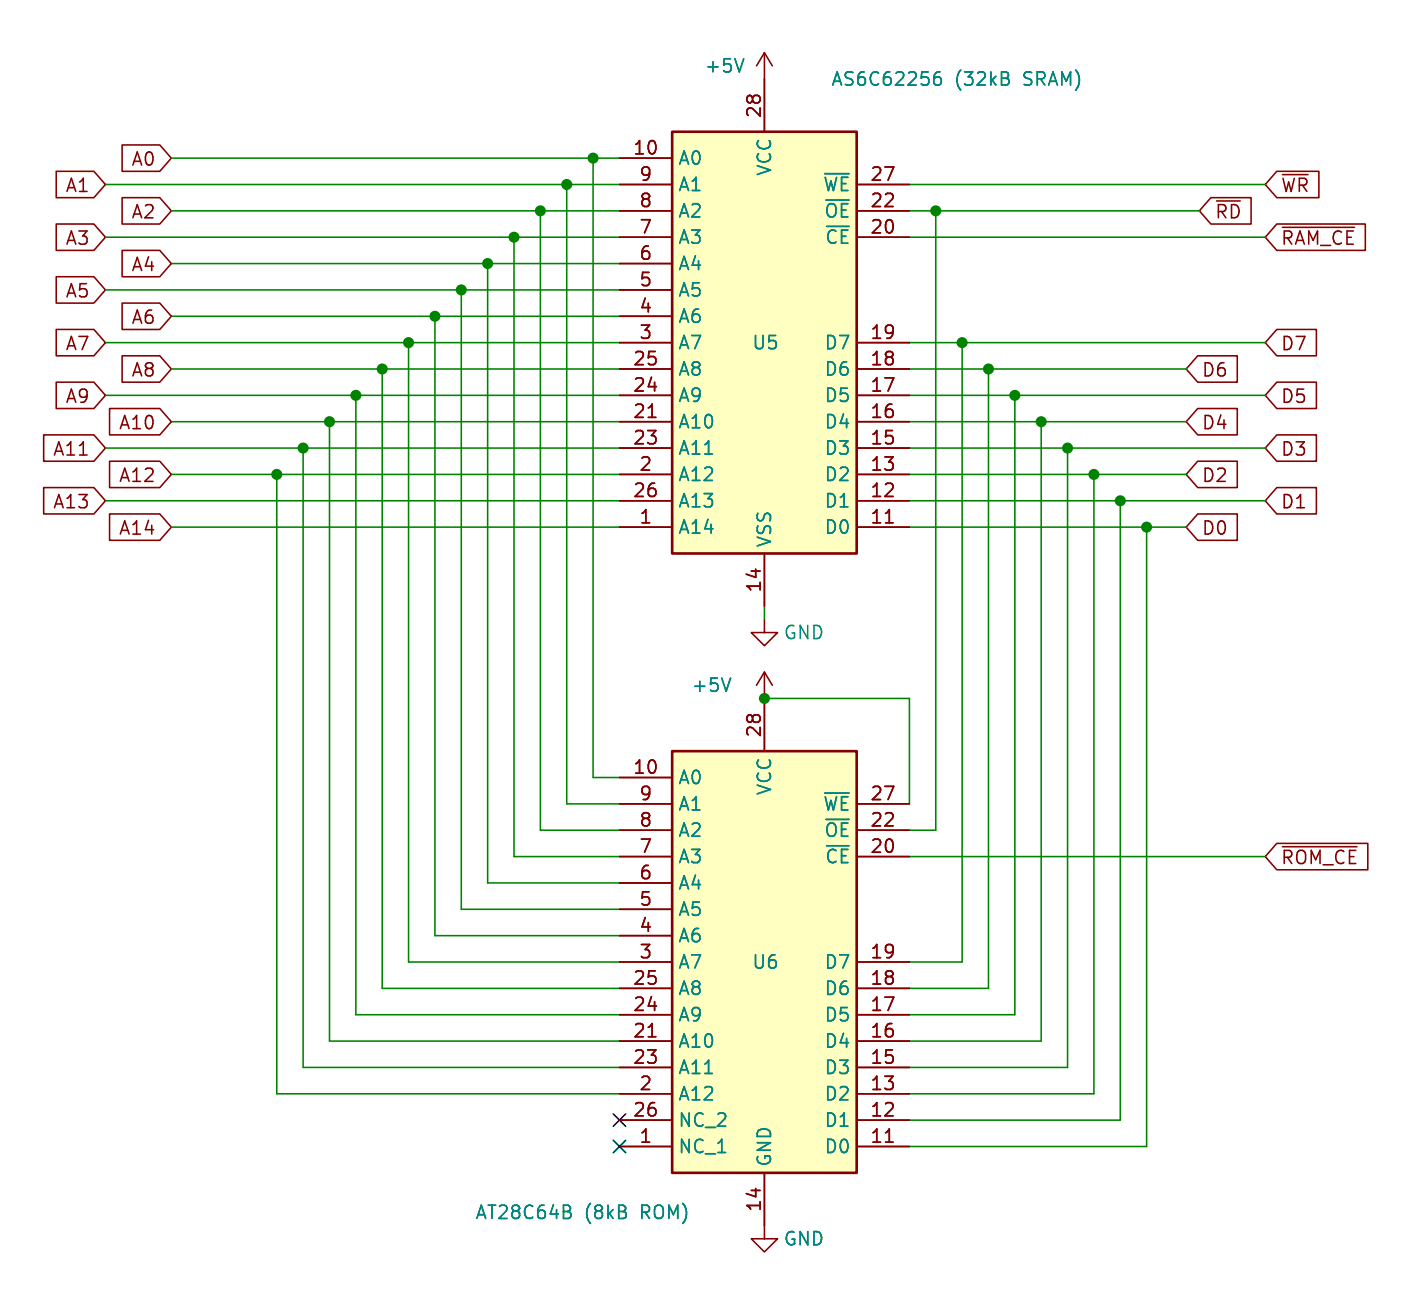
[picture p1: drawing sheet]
<svg xmlns="http://www.w3.org/2000/svg" width="135mm" height="125mm" viewBox="0 0 135 125" stroke-linecap="round" stroke-linejoin="round" font-family="sans-serif">
<path d="M0 0h135v125h-135z" fill="#fff" stroke="#fff" stroke-width=".1"/>
<g fill="none" stroke="#840000" stroke-width=".15">
<path d="M5.4 16.5h3.6l1.2 1.3-1.2 1.3h-3.6zM11.8 14h3.6l1.1 1.2-1.1 1.3h-3.6zM11.8 19h3.6l1.1 1.3-1.1 1.3h-3.6zM59.7 15.2h5.1M59.7 17.8h5.1M73.7 5.1v7.6M73.7 5.1l-.8 1.3M73.7 5.1l.7 1.3M82.5 17.8h5.1M116.7 19h3.9v2.6h-3.9l-1.1-1.3zM117.2 19.4h2.3M123 16.5h4.1v2.6h-4.1l-1.1-1.3z"/>
<path d="M123.6 16.8h2.4M5.4 21.6h3.6l1.2 1.3-1.2 1.2h-3.6zM5.4 31.7h3.6l1.2 1.3-1.2 1.3h-3.6zM5.4 26.7h3.6l1.2 1.2-1.2 1.3h-3.6zM5.4 36.8h3.6l1.2 1.3-1.2 1.3h-3.6zM10.6 39.4h4.8l1.1 1.2-1.1 1.3h-4.8zM11.8 34.3h3.6l1.1 1.3-1.1 1.2h-3.6zM11.8 29.2h3.6l1.1 1.3-1.1 1.3h-3.6zM11.8 24.1h3.6l1.1 1.3-1.1 1.3h-3.6zM59.7 38.1h5.1M59.7 35.6h5.1M59.7 33h5.1"/>
<path d="M59.7 22.9h5.1M59.7 20.3h5.1M59.7 30.5h5.1M59.7 27.9h5.1M59.7 25.4h5.1M82.5 38.1h5.1M82.5 35.6h5.1M82.5 33h5.1M82.5 22.9h5.1M82.5 20.3h5.1M115.4 34.3h3.8v2.5h-3.8l-1.1-1.2zM115.4 39.4h3.8v2.5h-3.8l-1.1-1.3z"/>
<path d="M123 36.8h3.8v2.6h-3.8l-1.1-1.3zM123 31.7h3.8v2.6h-3.8l-1.1-1.3zM123 21.6h8.6v2.5h-8.6l-1.1-1.2zM123.6 21.9h6.9M4.2 47h4.8l1.2 1.3-1.2 1.2h-4.8zM4.2 41.9h4.8l1.2 1.3-1.2 1.3h-4.8zM10.6 44.4h4.8l1.1 1.3-1.1 1.3h-4.8zM10.6 49.5h4.8l1.1 1.3-1.1 1.3h-4.8zM59.7 50.8h5.1M59.7 48.3h5.1M59.7 45.7h5.1M59.7 43.2h5.1"/>
<path d="M59.7 40.6h5.1M62.5 40.2h.7M73.7 59.7v1.3h1.2l-1.2 1.2-1.3-1.2h1.3M73.7 53.3v5.1M82.5 50.8h5.1M82.5 48.3h5.1M82.5 45.7h5.1M82.5 43.2h5.1M82.5 40.6h5.1M85.3 50.4h.8M115.4 49.5h3.8v2.6h-3.8l-1.1-1.3zM115.4 44.4h3.8v2.6h-3.8l-1.1-1.3z"/>
<path d="M123 41.9h3.8v2.6h-3.8l-1.1-1.3zM123 47h3.8v2.5h-3.8l-1.1-1.2zM59.7 74.9h5.1M59.7 77.5h5.1M73.7 64.8v7.6M73.7 64.8l-.8 1.2M73.7 64.8l.7 1.2M82.5 77.5h5.1M59.7 97.8h5.1M59.7 95.3h5.1M59.7 92.7h5.1M59.7 82.6h5.1"/>
<path d="M59.7 80h5.1M59.7 90.2h5.1M59.7 87.6h5.1M59.7 85.1h5.1M62.5 99.9h.7M82.5 97.8h5.1M82.5 95.3h5.1M82.5 92.7h5.1M82.5 82.6h5.1M82.5 80h5.1M123 81.3h8.8v2.5h-8.8l-1.1-1.2zM123.6 81.6h7.2"/>
<path d="M59.7 110.5h5.1M59.7 108h5.1M59.7 105.4h5.1M59.7 102.9h5.1M59.7 100.3h5.1M73.7 113v6.4h1.2l-1.2 1.3-1.3-1.3h1.3M82.5 110.5h5.1M82.5 108h5.1M82.5 105.4h5.1M82.5 102.9h5.1M82.5 100.3h5.1M85.3 110.1h.8"/>
</g>
<g fill="#ffffc2" stroke="#ffffc2" stroke-width=".1">
<path d="M64.8 72.4h17.7v40.6h-17.7z"/>
<path d="M64.8 12.7h17.7v40.6h-17.7z"/>
</g>
<path d="M64.8 12.7h17.7v40.6h-17.7zM64.8 72.4h17.7v40.6h-17.7z" fill="none" stroke="#840000" stroke-width=".25"/>
<path d="M71.7 5.7l-.5 1.2M79.5 16.7h2.3M90.1 7.5l.4-.1 .2 .3v.3l-.1 .1-.1 .1-.4-.1M90.6 6.9a.45 .45 0 0 0-.6 .3M97.2 7.7v.1v.3M70.4 65.3l-.4 1.3M79.5 76.4h2.3M54.9 116.8a.34 .34 0 0 1 0 .6M54.9 116.3l.1 .1-.1 .2" fill="none" stroke="#008484" stroke-width=".15"/>
<g fill="none" stroke="#008400" stroke-width=".15">
<path d="M10.2 17.8h49.5M16.5 15.2h43.2M54.6 17.8v59.7h5.1M57.1 15.2v59.7h2.6M87.6 17.8h34.3M10.2 38.1h49.5M10.2 33h49.5M10.2 22.9h49.5M10.2 27.9h49.5M16.5 20.3h43.2M16.5 35.6h43.2M16.5 25.4h43.2"/>
<path d="M16.5 30.5h43.2M34.3 38.1v59.7h25.4M36.8 35.6v59.7h22.9M39.4 33v59.7h20.3M41.9 30.5v59.7h17.8M44.4 27.9v59.7h15.3M47 25.4v59.7h12.7M49.5 22.9v59.7h10.2M52.1 20.3v59.7h7.6M87.6 38.1h34.3M87.6 20.3h28M87.6 35.6h26.7"/>
<path d="M87.6 33h34.3M87.6 22.9h34.3M90.2 20.3v59.7h-2.6M92.7 33v59.7h-5.1M95.2 35.6v59.7h-7.6M97.8 38.1v59.7h-10.2M10.2 48.3h49.5M10.2 43.2h49.5M16.5 40.6h43.2M16.5 50.8h43.2M16.5 45.7h43.2M26.7 45.7v59.7h33"/>
<path d="M29.2 43.2v59.7h30.5M31.7 40.6v59.7h28M73.7 58.4v1.3M87.6 40.6h26.7M87.6 50.8h26.7M87.6 45.7h26.7M87.6 48.3h34.3M87.6 43.2h34.3M100.3 40.6v59.7h-12.7M102.9 43.2v59.7h-15.3M105.4 45.7v59.7h-17.8M107.9 48.3v59.7h-20.3"/>
<path d="M110.5 50.8v59.7h-22.9M73.7 67.3h13.9v10.2M87.6 82.6h34.3"/>
</g>
<path d="M59.1 109.9l1.2 1.2M59.1 107.3l1.2 1.3M60.3 109.9l-1.2 1.2M60.3 107.3l-1.2 1.3" fill="none" stroke="#000084" stroke-width=".15"/>
<g fill="#008400" stroke="#008400" stroke-width=".15">
<circle cx="54.6" cy="17.8" r=".46"/>
<circle cx="52.1" cy="20.3" r=".46"/>
<circle cx="36.8" cy="35.6" r=".46"/>
<circle cx="39.4" cy="33" r=".46"/>
<circle cx="31.7" cy="40.6" r=".46"/>
<circle cx="57.1" cy="15.2" r=".46"/>
<circle cx="49.5" cy="22.9" r=".46"/>
<circle cx="105.4" cy="45.7" r=".46"/>
<circle cx="102.9" cy="43.2" r=".46"/>
<circle cx="107.9" cy="48.3" r=".46"/>
<circle cx="110.5" cy="50.8" r=".46"/>
<circle cx="73.7" cy="67.3" r=".46"/>
<circle cx="44.4" cy="27.9" r=".46"/>
<circle cx="41.9" cy="30.5" r=".46"/>
<circle cx="47" cy="25.4" r=".46"/>
<circle cx="92.7" cy="33" r=".46"/>
<circle cx="95.2" cy="35.6" r=".46"/>
<circle cx="90.2" cy="20.3" r=".46"/>
<circle cx="97.8" cy="38.1" r=".46"/>
<circle cx="100.3" cy="40.6" r=".46"/>
<circle cx="34.3" cy="38.1" r=".46"/>
<circle cx="26.7" cy="45.7" r=".46"/>
<circle cx="29.2" cy="43.2" r=".46"/>
</g>
<g font-size="1.8" fill="#008484">
<text x="67.8" y="7.2">+5V</text>
<text x="80" y="8.5">AS6C62256</text>
<text x="92" y="8.5">(32kB</text>
<text x="98.8" y="8.5">SRAM)</text>
<text x="65.3" y="16.1">A0</text>
<text x="74.5" y="17" transform="rotate(-90 74.5 17)">VCC</text>
<text x="65.3" y="23.7">A3</text>
<text x="65.3" y="21.2">A2</text>
<text x="65.3" y="18.6">A1</text>
<text x="79.2" y="18.6">~{WE}</text>
<text x="79.4" y="21.2">~{OE}</text>
<text x="79.4" y="23.7">~{CE}</text>
<text x="65.3" y="28.8">A5</text>
<text x="65.3" y="26.3">A4</text>
<text x="65.3" y="33.9">A7</text>
<text x="65.3" y="31.3">A6</text>
<text x="72.4" y="33.9">U5</text>
<text x="79.4" y="33.9">D7</text>
<text x="65.3" y="41.5">A10</text>
<text x="65.3" y="39">A9</text>
<text x="65.3" y="36.4">A8</text>
<text x="79.4" y="41.5">D4</text>
<text x="79.4" y="39">D5</text>
<text x="79.4" y="36.4">D6</text>
<text x="65.3" y="46.6">A12</text>
<text x="65.3" y="44">A11</text>
<text x="79.4" y="46.6">D2</text>
<text x="79.4" y="44">D3</text>
<text x="65.3" y="51.7">A14</text>
<text x="65.3" y="49.1">A13</text>
<text x="74.5" y="52.8" transform="rotate(-90 74.5 52.8)">VSS</text>
<text x="79.4" y="51.7">D0</text>
<text x="79.4" y="49.1">D1</text>
<text x="75.4" y="61.8">GND</text>
<text x="66.5" y="66.9">+5V</text>
<text x="65.3" y="75.8">A0</text>
<text x="74.5" y="76.7" transform="rotate(-90 74.5 76.7)">VCC</text>
<text x="65.3" y="83.4">A3</text>
<text x="65.3" y="80.9">A2</text>
<text x="65.3" y="78.3">A1</text>
<text x="79.2" y="78.3">~{WE}</text>
<text x="79.4" y="80.9">~{OE}</text>
<text x="79.4" y="83.4">~{CE}</text>
<text x="65.3" y="88.5">A5</text>
<text x="65.3" y="86">A4</text>
<text x="65.3" y="93.6">A7</text>
<text x="65.3" y="91">A6</text>
<text x="72.4" y="93.6">U6</text>
<text x="79.4" y="93.6">D7</text>
<text x="65.3" y="101.2">A10</text>
<text x="65.3" y="98.7">A9</text>
<text x="65.3" y="96.1">A8</text>
<text x="79.4" y="101.2">D4</text>
<text x="79.4" y="98.7">D5</text>
<text x="79.4" y="96.1">D6</text>
<text x="65.3" y="106.3">A12</text>
<text x="65.3" y="103.7">A11</text>
<text x="79.4" y="106.3">D2</text>
<text x="79.4" y="103.7">D3</text>
<text x="65.3" y="111.4">NC_1</text>
<text x="65.3" y="108.8">NC_2</text>
<text x="74.5" y="112.5" transform="rotate(-90 74.5 112.5)">GND</text>
<text x="79.4" y="111.4">D0</text>
<text x="79.4" y="108.8">D1</text>
<text x="45.7" y="117.7">AT28C64B</text>
<text x="56.3" y="117.7">(8kB</text>
<text x="61.9" y="117.7">ROM)</text>
<text x="75.4" y="120.2">GND</text>
</g>
<g font-size="1.8" fill="#840000">
<text x="73.4" y="11.5" transform="rotate(-90 73.4 11.5)">28</text>
<text x="12.6" y="16.2">A0</text>
<text x="60.9" y="15">10</text>
<text x="61.5" y="17.5">9</text>
<text x="83.8" y="17.5">27</text>
<text x="6.2" y="18.7">A1</text>
<text x="6.2" y="23.8">A3</text>
<text x="12.6" y="21.3">A2</text>
<text x="61.5" y="22.6">7</text>
<text x="61.5" y="20.1">8</text>
<text x="83.8" y="22.6">20</text>
<text x="83.8" y="20.1">22</text>
<text x="117" y="21.3">~{RD}</text>
<text x="123.3" y="18.7">~{WR}</text>
<text x="123.3" y="23.8">~{RAM_CE}</text>
<text x="6.2" y="28.9">A5</text>
<text x="12.6" y="26.4">A4</text>
<text x="61.5" y="27.7">5</text>
<text x="61.5" y="25.1">6</text>
<text x="6.2" y="34">A7</text>
<text x="12.6" y="31.4">A6</text>
<text x="60.9" y="35.3">25</text>
<text x="61.5" y="32.8">3</text>
<text x="61.5" y="30.2">4</text>
<text x="83.8" y="35.3">18</text>
<text x="83.8" y="32.8">19</text>
<text x="123.3" y="34">D7</text>
<text x="6.2" y="39.1">A9</text>
<text x="11.4" y="41.6">A10</text>
<text x="12.6" y="36.5">A8</text>
<text x="60.9" y="40.4">21</text>
<text x="60.9" y="37.8">24</text>
<text x="83.8" y="40.4">16</text>
<text x="83.8" y="37.8">17</text>
<text x="115.7" y="36.5">D6</text>
<text x="115.7" y="41.6">D4</text>
<text x="123.3" y="39.1">D5</text>
<text x="5" y="44.1">A11</text>
<text x="11.4" y="46.7">A12</text>
<text x="60.9" y="42.9">23</text>
<text x="61.5" y="45.5">2</text>
<text x="83.8" y="45.5">13</text>
<text x="83.8" y="42.9">15</text>
<text x="115.7" y="46.7">D2</text>
<text x="123.3" y="44.1">D3</text>
<text x="5" y="49.2">A13</text>
<text x="11.4" y="51.8">A14</text>
<text x="60.9" y="48">26</text>
<text x="61.5" y="50.5">1</text>
<text x="83.8" y="50.5">11</text>
<text x="83.8" y="48">12</text>
<text x="115.7" y="51.8">D0</text>
<text x="123.3" y="49.2">D1</text>
<text x="73.4" y="57.2" transform="rotate(-90 73.4 57.2)">14</text>
<text x="73.4" y="71.2" transform="rotate(-90 73.4 71.2)">28</text>
<text x="60.9" y="74.7">10</text>
<text x="61.5" y="77.2">9</text>
<text x="83.8" y="77.2">27</text>
<text x="61.5" y="82.3">7</text>
<text x="61.5" y="79.8">8</text>
<text x="83.8" y="82.3">20</text>
<text x="83.8" y="79.8">22</text>
<text x="123.3" y="83.5">~{ROM_CE}</text>
<text x="61.5" y="89.9">4</text>
<text x="61.5" y="87.4">5</text>
<text x="61.5" y="84.8">6</text>
<text x="60.9" y="95">25</text>
<text x="61.5" y="92.5">3</text>
<text x="83.8" y="95">18</text>
<text x="83.8" y="92.5">19</text>
<text x="60.9" y="100.1">21</text>
<text x="60.9" y="97.5">24</text>
<text x="83.8" y="100.1">16</text>
<text x="83.8" y="97.5">17</text>
<text x="60.9" y="102.6">23</text>
<text x="60.9" y="107.7">26</text>
<text x="61.5" y="105.2">2</text>
<text x="83.8" y="107.7">12</text>
<text x="83.8" y="105.2">13</text>
<text x="83.8" y="102.6">15</text>
<text x="61.5" y="110.2">1</text>
<text x="83.8" y="110.2">11</text>
<text x="73.4" y="116.9" transform="rotate(-90 73.4 116.9)">14</text>
</g>
</svg>
